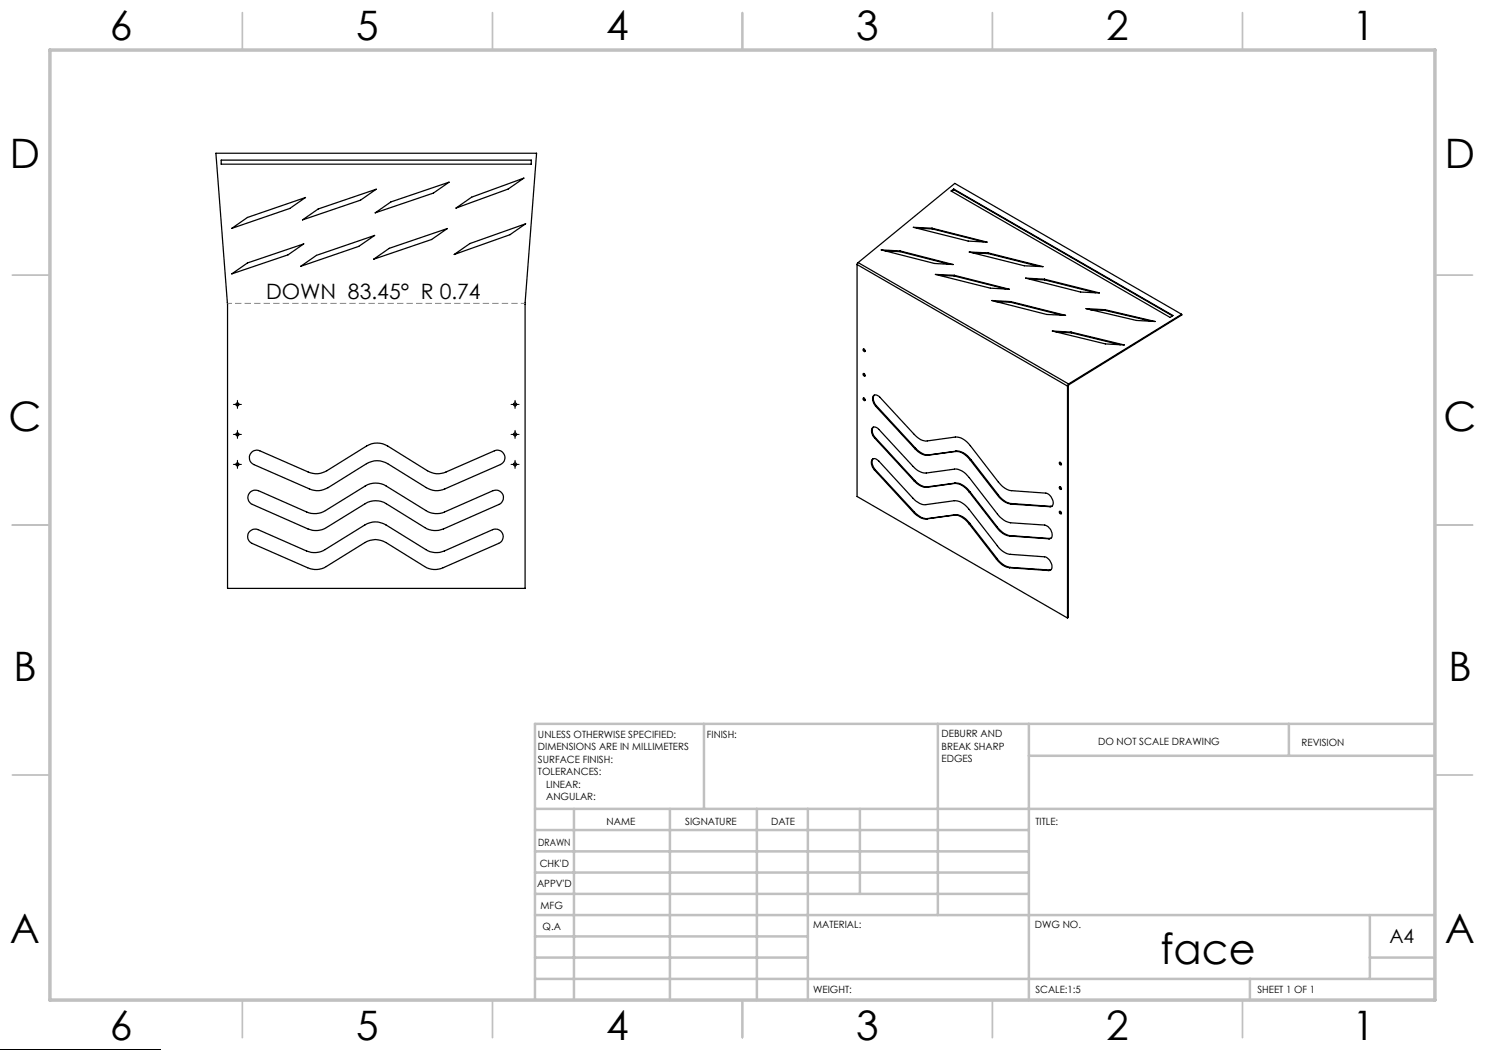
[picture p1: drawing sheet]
<svg xmlns="http://www.w3.org/2000/svg" width="297mm" height="210mm" viewBox="0 0 297 210" stroke-linecap="round" stroke-linejoin="round" font-family="sans-serif">
<g fill="none" stroke="#000" stroke-width=".25">
<path d="M43.2 30.6h64.1l-2.3 29.9v57.2h-59.5v-56.8zM44.2 32h62.1v.8h-62.1zM190.2 38.2l.5-.4 43.9 25.3-.6 .4zM190.7 37.8l.1 .2M190.8 38l43.7 25.2M190.8 38l-.5 .3M46.4 54.8l3.1-2.2 11.2-3.8-3.1 2.2zM46.4 45.7l3.1-2.2 11.6-4-3.1 2.2zM60.1 53.3l3.2-2.2 11.6-4-3.1 2.2zM60.5 44l3.1-2.2 11.6-4-3.1 2.2zM74.7 51.8l3.2-2.1 11.6-4-3.2 2.2zM75 42.6l3.2-2.2 11.6-4-3.1 2.2z"/>
<path d="M90.8 50.9l3.2-2.2 11.1-3.9-3.1 2.1zM91.2 41.6l3.1-2.2 10.5-3.8-3.2 2.2zM171.4 52.9l42.1 24.3M171.4 52.9v46.4l42.1 24.3M171.6 52.5l-.2 .4M171.6 52.5l19.4-15.8 45.3 26.2M171.6 52.5l42.1 24.3M176.2 50l3.8 .2 10.6 2.7-3.7-.2zM177 50.2l3 .1M180 50.2v.1M180 50.3l9.9 2.6M182.7 45.5l3.7 .1 11 2.8-3.8-.2z"/>
<path d="M183.4 45.6l3 .2M186.4 45.6v.2M186.4 45.8l10.3 2.6M187.1 54.9l3.8 .2 11 2.7-3.8-.2zM187.9 55.1l3 .1M190.9 55.1v.1M190.9 55.2l10.2 2.6M193.9 50.4l3.7 .2 11 2.7-3.7-.1zM194.6 50.6l3 .1M197.6 50.6v.1M197.6 50.7l10.3 2.6M205.1 55.6l3.8 .2 11 2.8-3.8-.2z"/>
<path d="M205.9 55.8l3 .2M208.9 55.8v.2M208.9 56l10.2 2.6M172.6 79.6a.25 .25 0 0 1 .4 .2 .25 .25 0 0 1-.2 .3zM172.6 74.7a.29 .29 0 0 1 .4 .2 .29 .29 0 0 1-.1 .3l-.3-.2zM172.6 69.8a.29 .29 0 0 1 .4 .2 .29 .29 0 0 1-.1 .3l-.3-.2zM172.8 69.8l.2 .5M172.8 74.7l.2 .5M172.8 79.6l.2 .4M174.9 79a1.7 1.7 0 0 0 .4 2.1M198.4 60.1l3.7 .2 11 2.8-3.8-.2zM199.1 60.3l3 .2"/>
<path d="M202.1 60.3v.2M202.1 60.5l10.3 2.5M210.5 66.2l3.7 .2 10.7 2.6-3.8-.2zM211.2 66.4l3 .2M213.5 77.2v46.4M213.6 77.1l-.1 .1M213.6 77.1v46.4l-.1 .1M213.7 76.8l-.2 .4M213.7 76.8v.2M213.7 77l-.1 .1M214.2 66.4v.2M214.2 66.6l9.9 2.4"/>
<path d="M217.2 61.7l3.8 .2 10 2.4-3.7-.2zM218.1 61.9l2.9 .2M221 61.9v.2M221 62.1l9.2 2.1M236.3 62.9l.1 .1-22.7 14M236.3 62.9l-22.6 13.9M50.1 98.4a1.52 1.52 0 0 1 1.6-.3l9.6 4.3a4.1 4.1 0 0 0 3.8-.3l7.9-4.9a4 4 0 0 1 4.3 0l7.9 4.9a4 4 0 0 0 3.7 .3l9.7-4.3a1.5 1.5 0 0 1 2 .8 1.5 1.5 0 0 1-.8 2l-11.1 4.9a4.1 4.1 0 0 1-3.8-.3l-7.6-4.8a4 4 0 0 0-4.3 0l-7.7 4.8a4 4 0 0 1-3.7 .3l-11.1-4.9a1.5 1.5 0 0 1-.4-2.5zM50.4 90.4l.3-.2a1.42 1.42 0 0 1 1.3 0l9.6 4.2a3.9 3.9 0 0 0 3.8-.3l7.9-4.9a4 4 0 0 1 4.2 0l8 4.9a3.9 3.9 0 0 0 3.7 .3l9.7-4.2a1.5 1.5 0 0 1 2 .7 1.5 1.5 0 0 1-.8 2l-11.1 4.9a3.8 3.8 0 0 1-3.7-.3l-7.8-4.8a4 4 0 0 0-4.2 0l-7.7 4.8a3.9 3.9 0 0 1-3.7 .3l-11.1-4.9a1.5 1.5 0 0 1-.4-2.5zM174.6 91.7a1.74 1.74 0 0 0 .4 2.2M174.7 85.4a1.58 1.58 0 0 0 .4 2.2M174.9 94a1.73 1.73 0 0 1-.4-2.2l.6-.1 .7 .5 6.8 7.5a3.2 3.2 0 0 0 2.6 1.2l5.7-.8a3.7 3.7 0 0 1 2.9 1.8l5.7 7.2a3.9 3.9 0 0 0 2.6 1.8l6.8 .5a2.04 2.04 0 0 1 1.4 2.5l-.5 .2M174.9 94l7.8 8.5"/>
<path d="M174.9 87.6a1.44 1.44 0 0 1-.2-2.2l.9 .3 7 7.6a3.5 3.5 0 0 0 2.6 1.3l5.7-.8a3.5 3.5 0 0 1 3 1.7l5.6 7.3a4.2 4.2 0 0 0 2.6 1.8l6.9 .4a1.98 1.98 0 0 1 1.3 2.6l-.5 .2M174.9 87.6l7.9 8.6M175 93.9l-.1 .1M175 93.9l7.9 8.5M175.1 87.6h-.2M175.1 87.6l7.9 8.5M175.1 81.2a1.75 1.75 0 0 1-.3-2.1l.5-.1 .5 .3 7 7.6a3.1 3.1 0 0 0 2.7 1.3l5.6-.8a3.7 3.7 0 0 1 3 1.7l5.6 7.3a4 4 0 0 0 2.6 1.7l6.9 .5a2.04 2.04 0 0 1 1.3 2.5l-.5 .2M175.1 81.2l7.9 8.5M175.3 81.1l-.2 .1M175.3 81.1l7.8 8.6M182.8 96.2a3.3 3.3 0 0 0 2.6 1.3M183 96.1a3.2 3.2 0 0 0 2.6 1.3"/>
<path d="M183 96.1l-.2 .1M183 89.7a3.2 3.2 0 0 0 2.6 1.3M183.1 89.7a3.5 3.5 0 0 0 2.7 1.3M183.1 89.7h-.1M185.6 97.4l-.2 .1M185.8 91h-.2M190.9 96.7a3.7 3.7 0 0 1 3 1.7M190.9 96.7l-5.5 .8M191 96.6a3.7 3.7 0 0 1 3 1.7M191 96.6l-.1 .1M191 96.6l-5.4 .8M191.1 90.3a3.5 3.5 0 0 1 3 1.7"/>
<path d="M191.1 90.3l-5.5 .7M191.2 90.2a3.5 3.5 0 0 1 3 1.7M191.2 90.2l-.1 .1M191.2 90.2l-5.4 .8M193.9 98.4l5.4 7.1M194 98.3l-.1 .1M194 98.3l5.5 7.1M194.1 92l5.4 7.1M194.2 91.9l-.1 .1M194.2 91.9l5.5 7.1M199.5 99.1a4.2 4.2 0 0 0 2.6 1.7M199.7 99a3.9 3.9 0 0 0 2.6 1.7"/>
<path d="M199.7 99l-.2 .1M211.9 92.5a.28 .28 0 0 1 .4 .1 .28 .28 0 0 1-.2 .4l-.2-.3zM211.9 97.4a.28 .28 0 0 1 .4 .1 .28 .28 0 0 1-.2 .4l-.2-.3zM212 92.5l.1 .2 .2 .2M212 97.4l.1 .2 .2 .2M49.8 106.4l.3-.2a1.43 1.43 0 0 1 1.5-.3l9.7 4.3a4 4 0 0 0 3.7-.3l8-4.9a4 4 0 0 1 4.2 0l8 4.9a4 4 0 0 0 3.7 .3l9.6-4.3a1.5 1.5 0 0 1 2 .8 1.5 1.5 0 0 1-.8 2l-11.1 4.9a3.9 3.9 0 0 1-3.7-.3l-7.7-4.8a4 4 0 0 0-4.2 0l-7.7 4.8a3.9 3.9 0 0 1-3.8 .3l-11.1-4.9a1.49 1.49 0 0 1-.6-2.3zM182.7 102.5a3.3 3.3 0 0 0 2.7 1.3M182.9 102.4a3.2 3.2 0 0 0 2.6 1.3M182.9 102.4l-.2 .1M185.5 103.7l-.1 .1M190.9 103a3.7 3.7 0 0 1 2.9 1.8M190.9 103l-5.5 .8"/>
<path d="M191 103a3.5 3.5 0 0 1 3 1.7M191 103h-.1M191 103l-5.5 .7M193.8 104.8l5.5 7M194 104.7l-.2 .1M194 104.7l5.4 7M199.3 111.8a3.9 3.9 0 0 0 2.6 1.8M199.3 105.5a3.9 3.9 0 0 0 2.6 1.7M199.4 111.7a4.1 4.1 0 0 0 2.6 1.8M199.4 111.7l-.1 .1M199.5 105.4a3.9 3.9 0 0 0 2.6 1.7M199.5 105.4l-.2 .1"/>
<path d="M201.9 113.6l7.9 .5M201.9 107.2l7.9 .6M202 113.5l-.1 .1M202 113.5l7.9 .5M202.1 107.1l-.2 .1M202.1 107.1l7.8 .6M202.1 100.8l7.9 .5M202.3 100.7l-.2 .1M202.3 100.7l7.8 .6M209.9 114l-.1 .1M209.9 107.7l-.1 .1M210.1 114h-.2"/>
<path d="M210.1 101.3h-.1M210.2 107.7h-.3M210.4 101.2l-.3 .1M211.9 102.3a.26 .26 0 0 1 .4 .1 .26 .26 0 0 1-.2 .4l-.2-.2zM212 102.3l.1 .2 .2 .2M0 209.9h32.1v.2"/>
<circle cx="47.5" cy="86.9" r=".31"/>
<circle cx="47.5" cy="92.9" r=".31"/>
<circle cx="47.5" cy="80.9" r=".31"/>
<circle cx="103" cy="80.9" r=".29"/>
<circle cx="103" cy="92.9" r=".29"/>
<circle cx="103" cy="86.9" r=".29"/>
</g>
<path d="M105 60.7h-59.5" fill="none" stroke="#808080" stroke-width=".2" stroke-dasharray="1.3 .6" stroke-dashoffset=".4" stroke-linecap="butt"/>
<path d="M46.7 92.9h1.6M46.7 86.9h1.6M46.7 80.9h1.6M47.5 80.1v1.6M47.5 86.1v1.6M47.5 92.1v1.6M102.2 92.9h1.6M102.2 86.9h1.6M102.2 80.9h1.6M103 80.1v1.6M103 86.1v1.6M103 92.1v1.6" fill="none" stroke="#000" stroke-width=".2"/>
<g fill="none" stroke="#c0c0c0" stroke-width=".35">
<path d="M48.5 2.5v7.5M98.5 2.5v7.5M148.5 2.5v7.5M198.5 2.5v7.5M248.5 2.5v7.5M2.5 55h7.5M287 55h7.5M2.5 105h7.5M287 105h7.5M2.5 155h7.5M287 155h7.5M48.5 200v7.5"/>
<path d="M98.5 200v7.5M148.5 200v7.5M198.5 200v7.5M248.5 200v7.5"/>
</g>
<g fill="none" stroke="#c0c0c0" stroke-width=".5">
<path d="M140.8 144.8v17M187.6 144.8v38.2M205.8 144.8v55.2M205.8 151.2h81.2M257.8 144.8v6.4M287 144.8h-180v55.2M107 161.8h180M107 178.8h98.8M107 174.5h98.8M107 170.3h98.8M107 166h98.8M114.8 161.8v38.2"/>
<path d="M134 161.8v38.2M151.4 161.8v38.2M161.6 161.8v38.2M172 161.8v17M107 195.8h180M107 191.5h54.6M107 187.3h54.6M107 183h180M250 195.8v4.2M274 191.5h13M274 183v12.8"/>
</g>
<path d="M10 10h277v190h-277z" fill="none" stroke="#c0c0c0" stroke-width=".7"/>
<text font-size="8.5" x="232.1" y="192.7">face</text>
<g font-size="8.1">
<text x="22" y="8">6</text>
<text x="71.2" y="8">5</text>
<text x="121.2" y="8">4</text>
<text x="171.2" y="8">3</text>
<text x="221.2" y="8">2</text>
<text x="270.5" y="8">1</text>
<text x="2" y="33.6">D</text>
<text x="289" y="33.6">D</text>
<text x="1.7" y="86.1">C</text>
<text x="288.7" y="86.1">C</text>
<text x="2.7" y="136.1">B</text>
<text x="289.7" y="136.1">B</text>
<text x="2" y="188.6">A</text>
<text x="289" y="188.6">A</text>
<text x="22" y="208">6</text>
<text x="71.2" y="208">5</text>
<text x="121.2" y="208">4</text>
<text x="171.2" y="208">3</text>
<text x="221.2" y="208">2</text>
<text x="270.5" y="208">1</text>
</g>
<text font-size="4.2" x="53.2" y="59.7">DOWN 83.45° R 0.74</text>
<text font-size="3.9" x="277.9" y="188.5">A4</text>
<g font-size="2">
<text x="107.6" y="147.6">UNLESS OTHERWISE SPECIFIED:</text>
<text x="141.4" y="147.6">FINISH:</text>
<text x="188.3" y="147.5">DEBURR AND</text>
<text x="188.3" y="150">BREAK SHARP</text>
<text x="219.6" y="149">DO NOT SCALE DRAWING</text>
<text x="260.3" y="149.2">REVISION</text>
<text x="107.6" y="150.1">DIMENSIONS ARE IN MILLIMETERS</text>
<text x="107.6" y="152.6">SURFACE FINISH:</text>
<text x="107.6" y="155.1">TOLERANCES:</text>
<text x="188.3" y="152.5">EDGES</text>
<text x="109.2" y="157.6">LINEAR:</text>
<text x="109.2" y="160.1">ANGULAR:</text>
<text x="121.3" y="165">NAME</text>
<text x="137" y="164.9">SIGNATURE</text>
<text x="154.2" y="164.9">DATE</text>
<text x="207.1" y="164.9">TITLE:</text>
<text x="107.6" y="169.1">DRAWN</text>
<text x="107.9" y="173.3">CHK'D</text>
<text x="107.4" y="177.4">APPV'D</text>
<text x="108.1" y="181.8">MFG</text>
<text x="108.5" y="186">Q.A</text>
<text x="162.6" y="185.5">MATERIAL:</text>
<text x="207" y="185.5">DWG NO.</text>
<text x="162.6" y="198.5">WEIGHT:</text>
<text x="207.1" y="198.6">SCALE:1:5</text>
<text x="251.5" y="198.6">SHEET 1 OF 1</text>
</g>
</svg>
